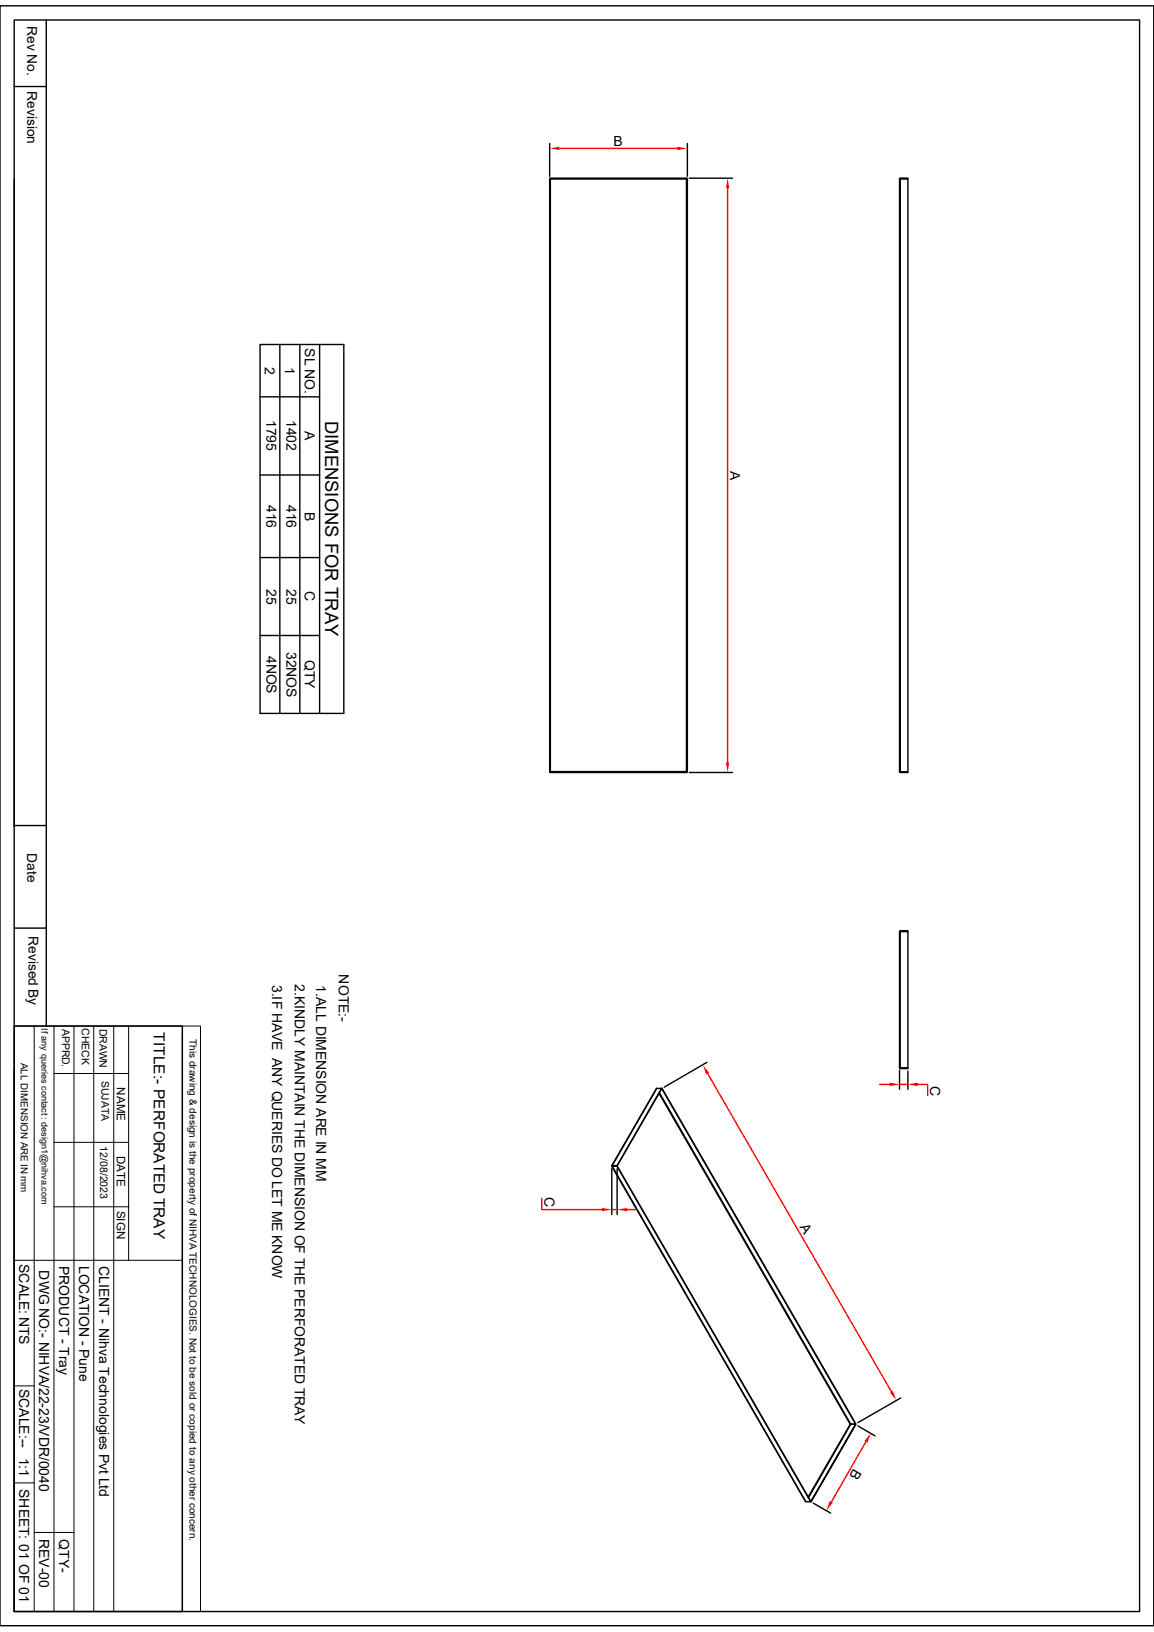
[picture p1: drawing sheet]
<svg xmlns="http://www.w3.org/2000/svg" width="210mm" height="297mm" viewBox="0 0 210 297" stroke-linecap="round" stroke-linejoin="round" font-family="sans-serif">
<g fill="none" stroke="#000" stroke-width=".25">
<path d="M0 1.1h210v294.8h-210zM2.6 3.6h204.8v289.7h-204.8zM2.6 15.7h5.8M8.4 3.6v183.1M2.6 32.6v117.9M100.1 32.6v107.9M100.1 32.6l.1 107.8M100.1 32.4l24.9 .1zM100.1 32.5h24.9M125 32.6v107.9M163.7 32.6h1.5v107.9h-1.4M163.7 32.6v107.8"/>
<path d="M163.8 32.4l1.4 .1zM163.8 32.4l-.1 .2M163.8 32.6v107.9M163.8 32.5v.1M47.3 62.7h15.3v67.1h-15.3zM47.3 72.2h10.9M50.9 62.7v67.1M54.6 62.7v67.1M58.2 62.7v67.1M47.3 86.4h10.9M47.3 101.5h10.9M47.3 115.7h10.9"/>
<path d="M2.6 150.2h5.8M100.1 140.5l24.9 .1zM100.2 140.4l24.8 .1M100.2 140.4l-.1 .1M163.7 140.4l.1 .1M163.7 140.4l.1 .2M163.8 140.5v.1M163.8 140.5h1.4l-1.4 .1M2.6 168.9h5.8M163.7 169.5h.1M163.7 169.5v24.9h.1M163.8 169.4l1.4 .1z"/>
<path d="M163.8 169.5h1.4v24.9h-1.4zM163.8 169.4l-.1 .1M163.8 169.5h.1M2.6 186.7h30.6v106.6h-30.6zM2.6 194.8v98.5M119.5 198.1l-8.2 14M119.9 199l34.8 60.2-7.6 13.3M120 198.9l34.8 60.3h.9l-35.2-61.1-8.2 14.1 8.1-14.1h-.9l-8.1 14M120.4 198.1h.1M120.5 198.1l35.2 61.1M128.7 193.3l-7.8 4.6M163.7 194.4l.1 .1v-.1"/>
<path d="M163.8 194.4h1.4l-1.4 .1M111.3 212.3l35.3 61M111.4 212.2l35.2 61.1h.9l-35.2-61M111.4 212.2h.1M111.4 212.1l.9 .1zM111.4 212.2l.9 .1zM111.4 212.1v.1M112.3 212.2l35.2 61.1 8.2-14.1-8.1 14.1M154.8 259.2h.1M155.7 259.2h-.9l-7.6 13.3M163.9 254.4l-7.8 4.5"/>
</g>
<g fill="none" stroke="#000" stroke-width=".18">
<path d="M2.6 186.7h30.6M6.2 186.7v106.6M9.8 195.4h13.6M9.8 186.7v106.6M13.5 186.7v106.6M17.1 186.7v106.6M20.7 186.7v106.6M23.4 186.7v42.7M33.2 186.7h3.3v106.6h-3.3zM33.2 188.6v104.7M9.8 219.6h13.6M9.8 207.9h13.6"/>
<path d="M2.6 229.4h30.6M2.6 252.2h3.6M2.6 269.9h3.6M6.2 278.9h7.3"/>
</g>
<path d="M128.8 195.4l33.4 57.9" fill="none" stroke="#f00" stroke-width=".25"/>
<g fill="#f00">
<path d="M127.9 193.8l1.1 1.4-.5 .3z"/>
<path d="M162 253.4l.5-.2 .7 1.6z"/>
</g>
<path d="M156.1 259.5l3.2 1.8M148 273.6l3.2 1.8" fill="none" stroke="#000" stroke-width=".25"/>
<path d="M157.6 262.4l-6.3 10.9" fill="none" stroke="#f00" stroke-width=".25"/>
<g fill="#f00">
<path d="M158.5 260.9l-.6 1.7-.6-.3z"/>
<path d="M151 273.2l.6 .3-1.2 1.4z"/>
</g>
<path d="M111.3 212.7v8.3M112.3 212.7v8.3" fill="none" stroke="#000" stroke-width=".25"/>
<path d="M98.6 218.1v2h11M111.3 220.1h1M114.1 220.1h1.8" fill="none" stroke="#f00" stroke-width=".25"/>
<g fill="#f00">
<path d="M112.3 220.1l1.8-.3v.6z"/>
<path d="M109.6 219.8l1.7 .3-1.7 .3z"/>
</g>
<path d="M100 26.1v6M125.1 26.1v6" fill="none" stroke="#000" stroke-width=".25"/>
<path d="M101.8 27h21.5" fill="none" stroke="#f00" stroke-width=".25"/>
<g fill="#f00">
<path d="M100 27l1.8-.3v.6z"/>
<path d="M123.3 26.7l1.8 .3-1.8 .3z"/>
</g>
<path d="M125.4 32.4h7.9M125.4 140.6h7.9" fill="none" stroke="#000" stroke-width=".25"/>
<path d="M132.4 34.2v104.6" fill="none" stroke="#f00" stroke-width=".25"/>
<g fill="#f00">
<path d="M132.4 32.4l.3 1.8h-.6z"/>
<path d="M132.1 138.8h.6l-.3 1.8z"/>
</g>
<path d="M163.7 194.8v3.4M165.2 194.9v3.3" fill="none" stroke="#000" stroke-width=".25"/>
<path d="M160.1 197.4h1.8M163.7 197.4h1.5M167 197.4h1.8v2" fill="none" stroke="#f00" stroke-width=".25"/>
<g fill="#f00">
<path d="M161.9 197l1.8 .4-1.8 .3z"/>
<path d="M165.2 197.4l1.8-.4v.7z"/>
</g>
<text font-size="3.3" x="59.2" y="76.5" transform="rotate(90 59.2 76.5)">DIMENSIONS FOR TRAY</text>
<text font-size="2.8" x="28" y="187.8" transform="rotate(90 28 187.8)">TITLE:- PERFORATED TRAY</text>
<g font-size="2.5">
<text x="5" y="4.7" transform="rotate(90 5 4.7)">Rev No.</text>
<text x="5" y="16.6" transform="rotate(90 5 16.6)">Revision</text>
<text x="111.7" y="26.5">B</text>
<text x="55.5" y="63.4" transform="rotate(90 55.5 63.4)">SL NO.</text>
<text x="48.2" y="66.8" transform="rotate(90 48.2 66.8)">2</text>
<text x="51.9" y="66.8" transform="rotate(90 51.9 66.8)">1</text>
<text x="48.5" y="76.4" transform="rotate(90 48.5 76.4)">1795</text>
<text x="52.2" y="76.5" transform="rotate(90 52.2 76.5)">1402</text>
<text x="55.5" y="78.5" transform="rotate(90 55.5 78.5)">A</text>
<text x="132.9" y="85.6" transform="rotate(90 132.9 85.6)">A</text>
<text x="48.5" y="91.9" transform="rotate(90 48.5 91.9)">416</text>
<text x="52.2" y="91.9" transform="rotate(90 52.2 91.9)">416</text>
<text x="55.5" y="93.1" transform="rotate(90 55.5 93.1)">B</text>
<text x="48.5" y="107.2" transform="rotate(90 48.5 107.2)">25</text>
<text x="52.2" y="107.2" transform="rotate(90 52.2 107.2)">25</text>
<text x="55.5" y="107.6" transform="rotate(90 55.5 107.6)">C</text>
<text x="48.5" y="119.3" transform="rotate(90 48.5 119.3)">4NOS</text>
<text x="52.1" y="118.6" transform="rotate(90 52.1 118.6)">32NOS</text>
<text x="55.5" y="120.1" transform="rotate(90 55.5 120.1)">QTY</text>
<text x="5" y="155.3" transform="rotate(90 5 155.3)">Date</text>
<text x="5.2" y="170.3" transform="rotate(90 5.2 170.3)">Revised By</text>
<text x="49.5" y="179.2" transform="rotate(90 49.5 179.2)">3.IF HAVE ANY QUERIES DO LET ME KNOW</text>
<text x="53.6" y="179.2" transform="rotate(90 53.6 179.2)">2.KINDLY MAINTAIN THE DIMENSION OF THE PERFORATED TRAY</text>
<text x="57.5" y="179.3" transform="rotate(90 57.5 179.3)">1.ALL DIMENSION ARE IN MM</text>
<text x="61.6" y="177.3" transform="rotate(90 61.6 177.3)">NOTE:-</text>
<text x="169.3" y="197.7" transform="rotate(90 169.3 197.7)">C</text>
<text x="99.1" y="217.9" transform="rotate(90 99.1 217.9)">C</text>
<text x="145.5" y="223.4" transform="rotate(60 145.5 223.4)">A</text>
<text x="3.5" y="230" transform="rotate(90 3.5 230)">SCALE: NTS</text>
<text x="7.2" y="231.2" transform="rotate(90 7.2 231.2)">DWG NO:- NIHVA/22-23/VDR/0040</text>
<text x="10.8" y="230.3" transform="rotate(90 10.8 230.3)">PRODUCT - Tray</text>
<text x="14.4" y="230.3" transform="rotate(90 14.4 230.3)">LOCATION - Pune</text>
<text x="18" y="230.4" transform="rotate(90 18 230.4)">CLIENT - Nihva Technologies Pvt Ltd</text>
<text x="3.5" y="252.7" transform="rotate(90 3.5 252.7)">SCALE:--</text>
<text x="3.5" y="265.3" transform="rotate(90 3.5 265.3)">1:1</text>
<text x="155.3" y="267.3" transform="rotate(120 155.3 267.3)">B</text>
<text x="3.5" y="271" transform="rotate(90 3.5 271)">SHEET: 01 OF 01</text>
<text x="7.2" y="280" transform="rotate(90 7.2 280)">REV-00</text>
<text x="10.8" y="280.2" transform="rotate(90 10.8 280.2)">QTY-</text>
</g>
<g font-size="2.1">
<text x="21.3" y="197.9" transform="rotate(90 21.3 197.9)">NAME</text>
<text x="21.3" y="210.3" transform="rotate(90 21.3 210.3)">DATE</text>
<text x="21.3" y="220.3" transform="rotate(90 21.3 220.3)">SIGN</text>
</g>
<g font-size="1.9">
<text x="11.3" y="187.2" transform="rotate(90 11.3 187.2)">APPRD.</text>
<text x="14.9" y="187.1" transform="rotate(90 14.9 187.1)">CHECK</text>
<text x="18.1" y="187.2" transform="rotate(90 18.1 187.2)">DRAWN</text>
<text x="18.5" y="196.7" transform="rotate(90 18.5 196.7)">SUJATA</text>
<text x="18.2" y="208.6" transform="rotate(90 18.2 208.6)">12/08/2023</text>
</g>
<g font-size="1.8">
<text x="34.5" y="189.1" transform="rotate(90 34.5 189.1)">This drawing &amp; design is the property of NIHVA TECHNOLOGIES. Not to be sold or copied to any other concern.</text>
<text x="3.8" y="193.4" transform="rotate(90 3.8 193.4)">ALL DIMENSION ARE IN mm</text>
</g>
<text font-size="1.7" x="7.5" y="187.2" transform="rotate(90 7.5 187.2)">If any queries contact : design1@nihva.com</text>
</svg>
